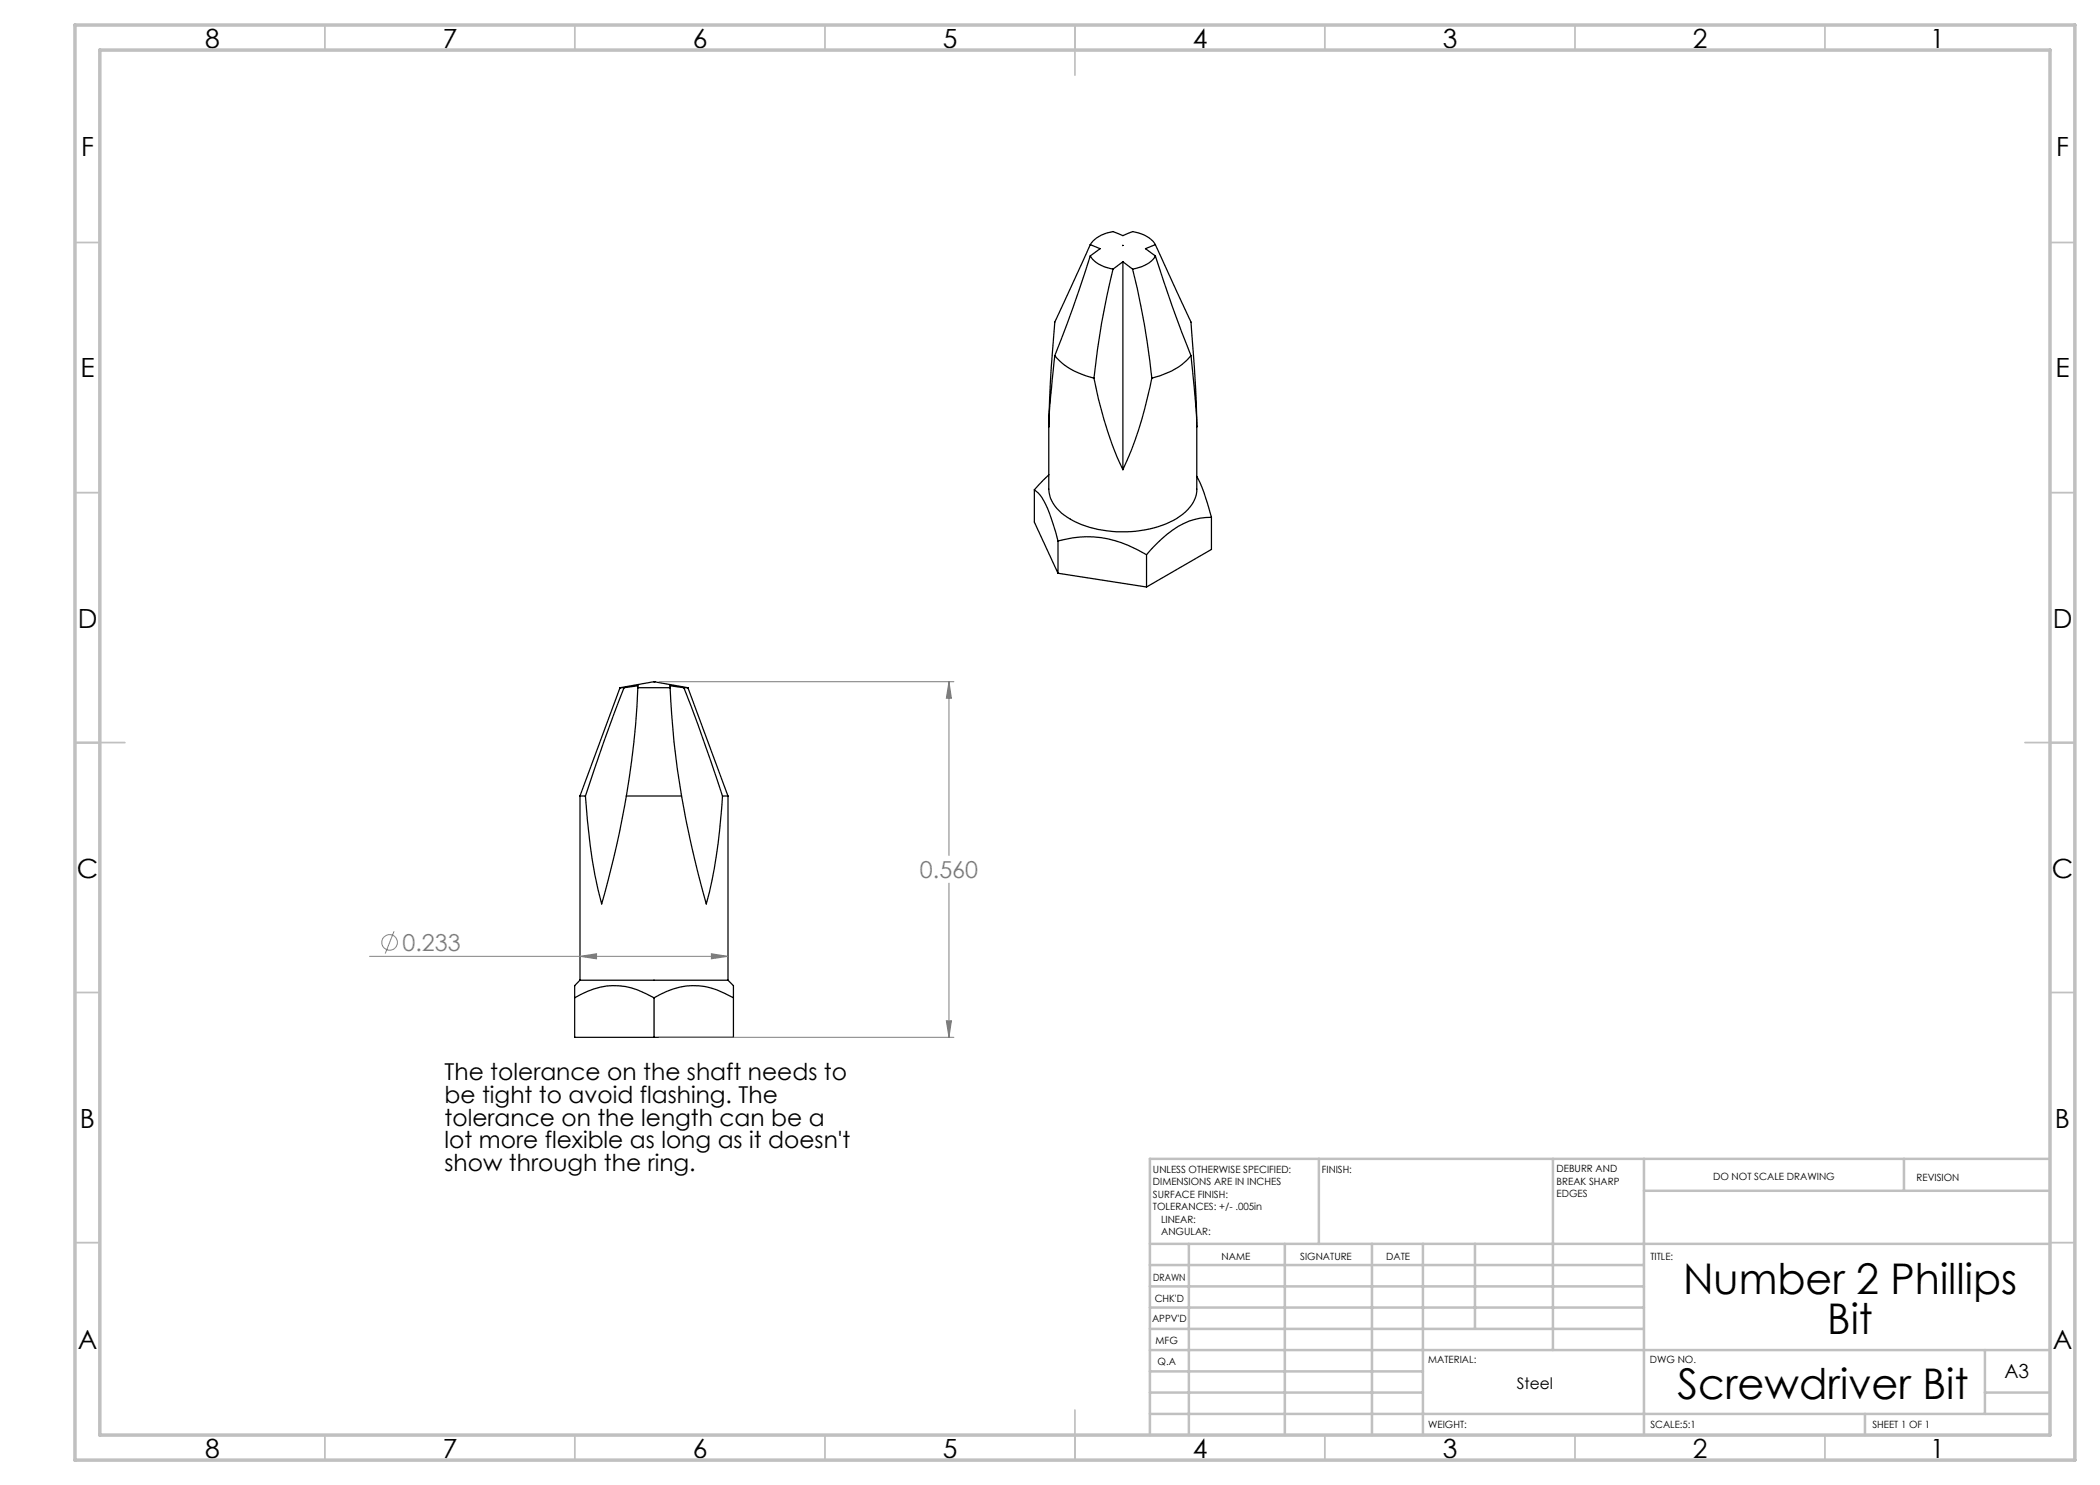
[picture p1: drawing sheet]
<svg xmlns="http://www.w3.org/2000/svg" width="420mm" height="297mm" viewBox="0 0 420 297" stroke-linecap="round" stroke-linejoin="round" font-family="sans-serif">
<g fill="none" stroke="#000" stroke-width=".25">
<path d="M218.1 51.2l-3.5 10.4-3.6 9.5M218.1 51.2a6.3 6.3 0 0 0 4.5 2.6M218.1 48.9a6.5 6.5 0 0 1 4.5-2.6l2 .8 1.9-.8a6.3 6.3 0 0 1 4.6 2.6M218.1 48.9l-7.1 15.5-.9 11.9-.3 9.1M218.1 48.9l1.9 .8-1.9 1.5M222.6 53.8a160.1 160.1 0 0 0-3.8 21.8M224.6 52.3v41.6M224.6 49.1h.1M224.6 52.3l-2 1.5M224.6 52.3l1.9 1.5M226.5 53.8a154.2 154.2 0 0 1 3.9 21.8M231.1 51.2l.8 2.6a245.4 245.4 0 0 0 6.3 17.3"/>
<path d="M231.1 51.2a6.2 6.2 0 0 1-4.6 2.6M231.1 48.9l7.1 15.5a297.6 297.6 0 0 1 1.2 21M231.1 48.9l-2 .8 2 1.5M211 71.1a13.8 13.8 0 0 0 7.8 4.5M211 71.1a164.6 164.6 0 0 0-1.2 14.3M218.8 75.6a75.8 75.8 0 0 0 5.8 18.3M230.4 75.6a77.2 77.2 0 0 1-5.8 18.3M238.2 71.1a14.1 14.1 0 0 1-7.8 4.5M238.2 71.1l1 10.7 .2 3.6M206.9 98a8.7 8.7 0 0 1 3 4.7l1.7 5.5M206.9 98v6.4l4.7 10.2M209.8 85.4v12.4a7 7 0 0 0 3.7 5.7 22.8 22.8 0 0 0 21.2 .6 8 8 0 0 0 4.7-5.9v-12.8"/>
<path d="M209.8 94.9l-2.9 3.1M239.4 95.3a35.1 35.1 0 0 1 2.9 8.2M211.6 108.2a21.2 21.2 0 0 1 17.7 2.7M211.6 114.6l17.7 2.8M211.6 108.2v6.4M229.3 110.9v6.5M242.3 103.5a13.1 13.1 0 0 0-9 3.4l-2.2 2.1-1.8 1.9M242.3 103.5v6.4l-13 7.5M124 137.5h.8M124 137.5l-8 21.7M124.8 137.5l-4 10.9-3.7 10.8M124.8 137.5l2.8-.3v.3"/>
<path d="M127.6 137.5a163.5 163.5 0 0 1-2.3 21.7M127.6 137.5h6.4M130.8 136.3h.1M130.8 136.3l-6.8 1.2M130.8 136.3l6.8 1.2M134 137.5a175.4 175.4 0 0 0 2.3 21.7M134 137.5v-.3l2.8 .3M136.8 137.5l2.9 7.6 4.8 14.1M136.8 137.5h.8M137.6 137.5l8 21.7M116 159.2h1.1M116 159.2v36.8"/>
<path d="M117.1 159.2a105.4 105.4 0 0 0 3.2 21.6 206.5 206.5 0 0 0 5-21.6M125.3 159.2h11M136.3 159.2a219.9 219.9 0 0 0 5 21.6 106.2 106.2 0 0 0 3.2-21.6M144.5 159.2h1.1M145.6 159.2v36.8M114.9 199.6a13.7 13.7 0 0 1 14.3-.9l1.6 .9M114.9 199.6v7.9h31.8v-7.9M116 196h29.6M116 196l-1.1 1.1v2.5M130.8 199.6a13.7 13.7 0 0 1 14.2-.9l1.7 .9M130.8 199.6v7.9M145.6 196l1.1 1.1v2.5"/>
</g>
<g fill="none" stroke="#808080" stroke-width=".2">
<path d="M131.8 136.3h59M189.8 136.3l.5 3.4h-1zM189.8 136.3v34.8M189.8 176.6v30.9M73.9 191.3h71.7M78.8 186.3l-1.8 4.4M116 191.3l3.3-.6v1.1zM142.3 190.7l3.3 .6-3.3 .5zM131.8 207.5h59M189.3 204.1h1l-.5 3.4z"/>
<circle cx="77.9" cy="188.5" r="1.55"/>
</g>
<g fill="none" stroke="#c0c0c0" stroke-width=".35">
<path d="M65 5v5M115 5v5M165 5v5M215 5v10M265 5v5M315 5v5M365 5v5M15 48.5h5M410 48.5h5M15 98.5h5M410 98.5h5M15 148.5h10"/>
<path d="M405 148.5h10M15 198.5h5M410 198.5h5M15 248.5h5M410 248.5h5M65 287v5M115 287v5M165 287v5M215 282v10M265 287v5M315 287v5M365 287v5"/>
</g>
<g fill="none" stroke="#c0c0c0" stroke-width=".5">
<path d="M263.8 231.8v17M310.6 231.8v38.2M328.8 231.8v55.2M328.8 238.2h81.2M380.8 231.8v6.4M410 231.8h-180v55.2M230 248.8h180M230 257.3h98.8M230 253h98.8M237.8 248.8v38.2M257 248.8v38.2M274.4 248.8v38.2"/>
<path d="M284.6 248.8v38.2M295 248.8v17M230 265.8h98.8M230 261.5h98.8M230 278.5h54.6M230 274.3h54.6M230 270h180M397 278.5h13M397 270v12.8M230 282.8h180M373 282.8v4.2"/>
</g>
<path d="M15 5h400v287h-400zM20 10h390v277h-390z" fill="none" stroke="#c0c0c0" stroke-width=".7"/>
<path d="M189.8 136.3l.5 3.4h-1zM189.3 204.1h1l-.5 3.4zM116 191.3l3.3-.6v1.1zM142.3 190.7l3.3 .6-3.3 .5z" fill="#808080"/>
<g font-size="8.5">
<text x="336.6" y="258.8">Number 2 Phillips</text>
<text x="365.5" y="266.9">Bit</text>
<text x="335.5" y="279.7">Screwdriver Bit</text>
</g>
<g font-size="5.3">
<text x="41" y="9.5">8</text>
<text x="88.5" y="9.5">7</text>
<text x="138.5" y="9.5">6</text>
<text x="188.5" y="9.5">5</text>
<text x="238.5" y="9.5">4</text>
<text x="288.5" y="9.5">3</text>
<text x="338.5" y="9.5">2</text>
<text x="386" y="9.5">1</text>
<text x="16.2" y="31.2">F</text>
<text x="411.2" y="31.2">F</text>
<text x="16.1" y="75.5">E</text>
<text x="411.1" y="75.5">E</text>
<text x="15.5" y="125.5">D</text>
<text x="410.5" y="125.5">D</text>
<text x="15.4" y="175.5">C</text>
<text x="410.4" y="175.5">C</text>
<text x="16" y="225.5">B</text>
<text x="411" y="225.5">B</text>
<text x="15.5" y="269.7">A</text>
<text x="410.5" y="269.7">A</text>
<text x="41" y="291.5">8</text>
<text x="88.5" y="291.5">7</text>
<text x="138.5" y="291.5">6</text>
<text x="188.5" y="291.5">5</text>
<text x="238.5" y="291.5">4</text>
<text x="288.5" y="291.5">3</text>
<text x="338.5" y="291.5">2</text>
<text x="386" y="291.5">1</text>
</g>
<g font-size="4.7" fill="#808080">
<text x="184" y="175.6">0.560</text>
<text x="80.5" y="190.2">0.233</text>
</g>
<g font-size="4.7">
<text x="88.9" y="216.1">The tolerance on the shaft needs to</text>
<text x="88.9" y="220.6">be tight to avoid flashing. The</text>
<text x="88.9" y="225.1">tolerance on the length can be a</text>
<text x="88.9" y="229.6">lot more flexible as long as it doesn't</text>
<text x="88.9" y="234.2">show through the ring.</text>
</g>
<text font-size="3.9" x="400.9" y="275.5">A3</text>
<text font-size="3.2" x="303.4" y="277.9">Steel</text>
<g font-size="2">
<text x="230.6" y="234.6">UNLESS OTHERWISE SPECIFIED:</text>
<text x="230.6" y="237.1">DIMENSIONS ARE IN INCHES</text>
<text x="230.6" y="239.6">SURFACE FINISH:</text>
<text x="264.4" y="234.6">FINISH:</text>
<text x="311.3" y="234.5">DEBURR AND</text>
<text x="311.3" y="237">BREAK SHARP</text>
<text x="311.3" y="239.5">EDGES</text>
<text x="342.6" y="236">DO NOT SCALE DRAWING</text>
<text x="383.3" y="236.2">REVISION</text>
<text x="230.6" y="242.1">TOLERANCES: +/- .005in</text>
<text x="232.2" y="244.6">LINEAR:</text>
<text x="232.2" y="247.1">ANGULAR:</text>
<text x="244.3" y="252">NAME</text>
<text x="260" y="251.9">SIGNATURE</text>
<text x="277.2" y="251.9">DATE</text>
<text x="330.1" y="251.9">TITLE:</text>
<text x="230.6" y="256.1">DRAWN</text>
<text x="230.9" y="260.3">CHK'D</text>
<text x="230.4" y="264.4">APPV'D</text>
<text x="231.1" y="268.8">MFG</text>
<text x="231.5" y="273">Q.A</text>
<text x="285.6" y="272.5">MATERIAL:</text>
<text x="330" y="272.5">DWG NO.</text>
<text x="285.6" y="285.5">WEIGHT:</text>
<text x="330.1" y="285.6">SCALE:5:1</text>
<text x="374.5" y="285.6">SHEET 1 OF 1</text>
</g>
</svg>
